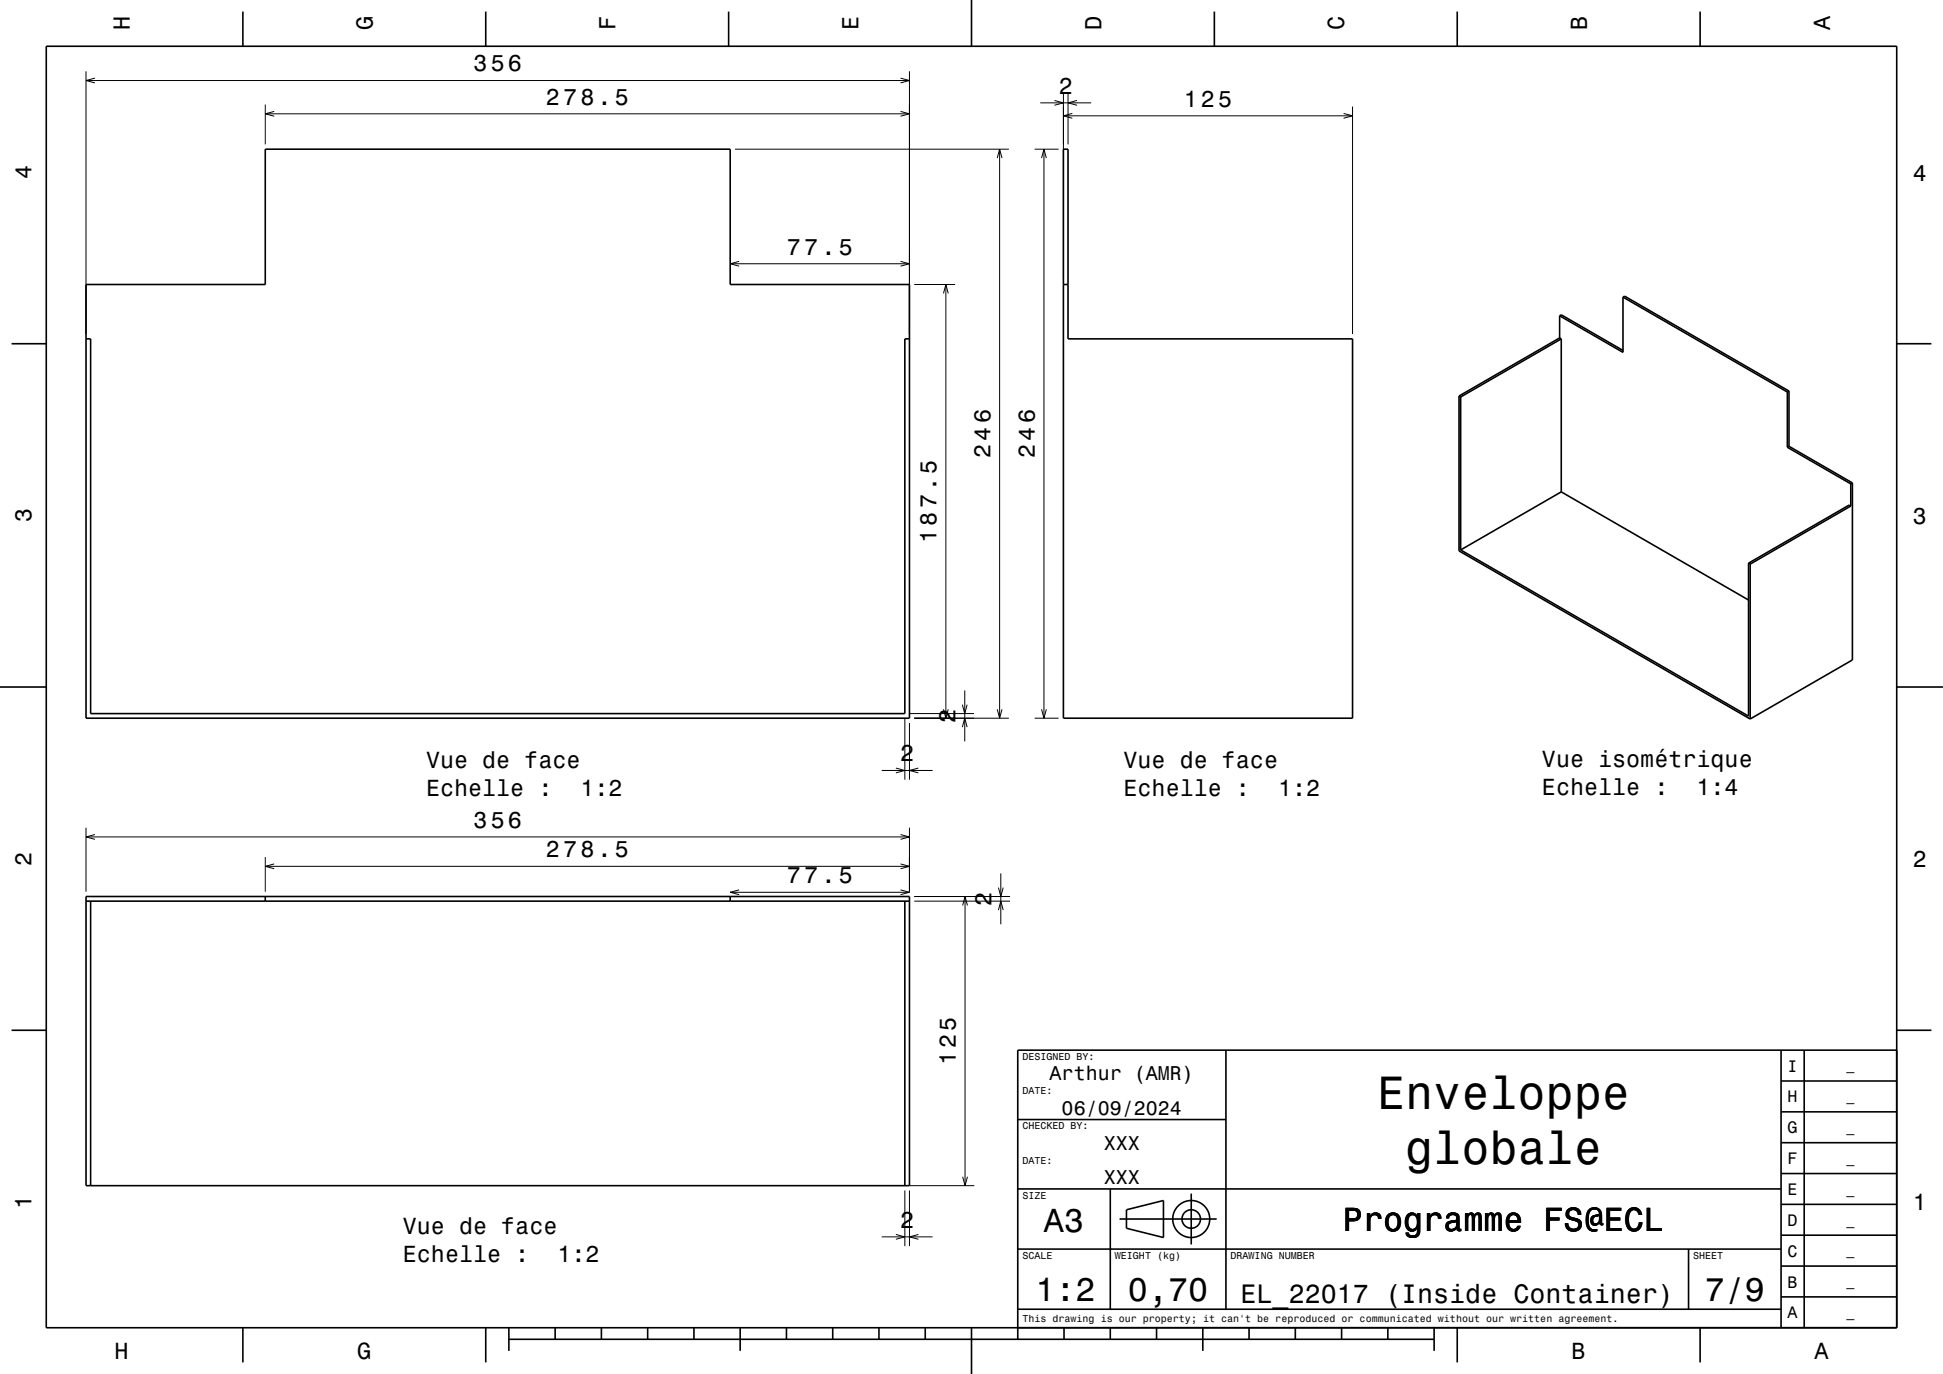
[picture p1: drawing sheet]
<svg xmlns="http://www.w3.org/2000/svg" width="420mm" height="297mm" viewBox="0 0 420 297" stroke-linecap="round" stroke-linejoin="round" font-family="sans-serif">
<g fill="none" stroke="#000" stroke-width=".22">
<path d="M18.6 15.4v56.8M18.6 17.4h178M20.5 16.9l-1.9 .5 1.9 .5M194.7 16.9l1.9 .5-1.9 .5M196.6 15.4v56.8M57.3 22.6v8.6M57.3 24.6h139.3M59.3 24.1l-2 .5 2 .5M158.9 32.2h59.2M194.7 24.1l1.9 .5-1.9 .5M215.6 34.2l.5-2 .5 2M216.1 32.2v123"/>
<path d="M223.7 32.2h5.1M224.9 22.2h11M225.1 34.2l.6-2 .5 2M225.7 32.2v123M227.9 21.7l2 .5-2 .6M229.9 20.2v40.3M229.9 25h62.5M230.9 20.2v11M231.8 24.5l-1.9 .5 1.9 .6M232.8 21.7l-1.9 .5 1.9 .6M290.4 24.5l2 .5-2 .6M292.4 23v49.2"/>
<path d="M157.8 57h38.8M159.8 56.5l-2 .5 2 .5M194.7 56.5l1.9 .5-1.9 .5M197.6 61.5h8.9M203.9 63.4l.6-1.9 .5 1.9M204.5 61.5v93.7M195.6 155.3v13.2M196.6 156.3v12.2M196.6 154.2h13.9M197.6 155.2h20.5M203.9 153.3l.6 1.9 .5-1.9M208 152.3l.5 1.9 .6-1.9"/>
<path d="M208 157.2l.5-2 .6 2M208.5 149.2v11M215.6 153.3l.5 1.9 .5-1.9M223.7 155.2h5.1M225.1 153.3l.6 1.9 .5-1.9M18.6 178.9v13.8M190.6 166.5h11M193.7 166l1.9 .5-1.9 .6M196.6 178.9v13.8M198.5 166l-1.9 .5 1.9 .6M18.6 180.9h178M20.5 180.4l-1.9 .5 1.9 .5"/>
<path d="M57.3 185.3v7.4M57.3 187.3h139.3M59.3 186.7l-2 .6 2 .5M157.8 192.9h38.8M159.8 192.4l-2 .5 2 .5M194.7 180.4l1.9 .5-1.9 .5M194.7 192.4l1.9 .5-1.9 .5M194.7 186.7l1.9 .6-1.9 .5M197.6 193.8h20.7M197.6 194.8h20.7M208.1 195.7l.5-1.9 .5 1.9M208.6 193.8v62.5"/>
<path d="M215.8 191.9l.5 1.9 .6-1.9M215.8 196.7l.5-1.9 .6 1.9M216.3 188.8v11M195.6 257.3v12.1M196.6 257.3v12.1M196.6 256.3h14M208.1 254.4l.5 1.9 .5-1.9M190.6 267.4h11M193.7 266.8l1.9 .6-1.9 .5M198.5 266.8l-1.9 .6 1.9 .5"/>
</g>
<g fill="none" stroke="#000" stroke-width=".35">
<path d="M10 10h400v277h-400zM52.5 2.5v7.5M105 2.5v7.5M157.5 2.5v7.5M210 0v10M262.5 2.5v7.5M315 2.5v7.5M367.5 2.5v7.5M229.9 32.2h1v41h61.5v82h-62.5zM2.5 74.3h7.5M18.6 73.2h1v81h176v-81h1M18.6 61.5h38.7v-29.3h100.5v29.3h38.8v93.7h-178z"/>
<path d="M229.9 61.5h1M337.1 68.3v4.7M337.1 73l.4 .3M337.1 68.3l.4-.2 13.3 7.7M337.1 73l-21.7 12.6M337.5 73.3v33M337.5 73.3l-21.8 12.5M350.8 64.2v12l-13.7-7.9M350.8 64.2l35.6 20.5M350.8 64.2l.4-.2 35.5 20.5M410 74.3h7.5M315.4 85.6l.3 .2"/>
<path d="M315.4 85.6v33.5l62.9 36.3M315.7 85.8v33.1M386.4 96.7l13.7 7.9M386.4 84.7v12M386.7 84.5v12M386.7 96.5l13.7 7.9M386.7 84.5l-.3 .2M386.7 96.5l-.3 .2M315.7 118.9l62.3 35.9v-33.1M337.5 106.3l-21.8 12.6M337.5 106.3l40.5 23.4M400.1 109.4l-.4-.2-21.7 12.5"/>
<path d="M400.1 109.4l-21.8 12.5M400.1 104.6v4.8M400.4 104.4v38.3l-22.1 12.7M400.4 104.4l-.3 .2M378 121.7l.3 .2M378.3 121.9v33.5M0 148.5h10M410 148.5h10M18.6 193.8h178v62.5h-178zM18.6 194.8h178M19.6 194.8v61.5M57.3 193.8v1"/>
<path d="M157.8 193.8v1M195.6 194.8v61.5M2.5 222.7h7.5M265 227v56M385 233.7h25M385 227v60M390 227v60M410 222.7h7.5M410 227h-190v62.5M220 257h165M220 242h45M240 257v26"/>
<path d="M257.5 258v11M385 253.7h25M385 247h25M385 240.3h25M220 270h165M242 263.5h21M243.5 261.5l8-2v8l-8-2zM365 270v13M385 273.7h25M385 267h25M385 260.3h25M52.5 287v7.5"/>
<path d="M105 287v7.5M110 289.5h200M110 287v5M120 287v2.5M130 287v2.5M140 287v2.5M150 287v2.5M160 287v5M170 287v2.5M180 287v2.5M190 287v2.5M200 287v2.5"/>
<path d="M210 287v10M220 283h165M230 287v2.5M240 287v2.5M250 287v2.5M260 287v5M270 287v2.5M280 287v2.5M290 287v2.5M300 287v2.5M310 287v5M315 287v7.5"/>
<path d="M367.5 287v7.5M385 280.3h25"/>
<circle cx="257.5" cy="263.5" r="2"/>
<circle cx="257.5" cy="263.5" r="4"/>
</g>
<g font-size="10.1">
<text x="297.7" y="239.6">Enveloppe</text>
<text x="303.7" y="251.7">globale</text>
</g>
<g font-size="7.2">
<text x="225.7" y="266.3">A3</text>
<text x="290.3" y="266.1">Programme FS@ECL</text>
<text x="223.8" y="281.3">1:2</text>
<text x="243.8" y="281.3">0,70</text>
<text x="368.5" y="281.3">7/9</text>
</g>
<text font-size="5.8" x="268.2" y="281.6">EL_22017 (Inside Container)</text>
<g font-size="5">
<text x="28.1" y="6.5" transform="rotate(-90 28.1 6.5)">H</text>
<text x="80.6" y="6.5" transform="rotate(-90 80.6 6.5)">G</text>
<text x="133.1" y="6.5" transform="rotate(-90 133.1 6.5)">F</text>
<text x="185.6" y="6.5" transform="rotate(-90 185.6 6.5)">E</text>
<text x="238.1" y="6.5" transform="rotate(-90 238.1 6.5)">D</text>
<text x="290.6" y="6.5" transform="rotate(-90 290.6 6.5)">C</text>
<text x="343.1" y="6.5" transform="rotate(-90 343.1 6.5)">B</text>
<text x="395.6" y="6.5" transform="rotate(-90 395.6 6.5)">A</text>
<text x="102.3" y="15.4">356</text>
<text x="118" y="22.6">278.5</text>
<text x="228.9" y="20.2">2</text>
<text x="255.9" y="23">125</text>
<text x="6.8" y="38.7" transform="rotate(-90 6.8 38.7)">4</text>
<text x="413.5" y="39">4</text>
<text x="170.1" y="55">77.5</text>
<text x="214.1" y="99" transform="rotate(-90 214.1 99)">246</text>
<text x="223.7" y="99" transform="rotate(-90 223.7 99)">246</text>
<text x="6.8" y="112.9" transform="rotate(-90 6.8 112.9)">3</text>
<text x="413.5" y="113.2">3</text>
<text x="202.5" y="117.4" transform="rotate(-90 202.5 117.4)">187.5</text>
<text x="206.5" y="156.3" transform="rotate(-90 206.5 156.3)">2</text>
<text x="92.1" y="166.1">Vue de face</text>
<text x="194.6" y="164.5">2</text>
<text x="242.9" y="166.1">Vue de face</text>
<text x="333.3" y="165.9">Vue isométrique</text>
<text x="92.1" y="172.1">Echelle :</text>
<text x="125.5" y="172.1">1:2</text>
<text x="242.9" y="172.1">Echelle :</text>
<text x="276.3" y="172.1">1:2</text>
<text x="333.3" y="171.9">Echelle :</text>
<text x="366.7" y="171.9">1:4</text>
<text x="102.3" y="178.9">356</text>
<text x="118" y="185.3">278.5</text>
<text x="6.8" y="187.1" transform="rotate(-90 6.8 187.1)">2</text>
<text x="170.1" y="190.9">77.5</text>
<text x="413.5" y="187.4">2</text>
<text x="214.3" y="195.8" transform="rotate(-90 214.3 195.8)">2</text>
<text x="206.6" y="230.3" transform="rotate(-90 206.6 230.3)">125</text>
<text x="6.8" y="261.3" transform="rotate(-90 6.8 261.3)">1</text>
<text x="413.5" y="261.6">1</text>
<text x="87.1" y="266.6">Vue de face</text>
<text x="194.6" y="265.4">2</text>
<text x="87.1" y="272.7">Echelle :</text>
<text x="120.5" y="272.7">1:2</text>
<text x="24.7" y="293.8">H</text>
<text x="77.2" y="293.8">G</text>
<text x="339.7" y="293.8">B</text>
<text x="392.2" y="293.8">A</text>
</g>
<g font-size="4.3">
<text x="226.9" y="233.5">Arthur (AMR)</text>
<text x="229.5" y="241">06/09/2024</text>
<text x="238.6" y="248.5">XXX</text>
<text x="238.6" y="256">XXX</text>
</g>
<g font-size="3.6">
<text x="386.4" y="231.6">I</text>
<text x="386.4" y="238.3">H</text>
<text x="386.4" y="245">G</text>
<text x="386.4" y="251.6">F</text>
<text x="386.4" y="258.3">E</text>
<text x="386.4" y="265">D</text>
<text x="386.4" y="271.6">C</text>
<text x="386.4" y="278.3">B</text>
<text x="386.4" y="285">A</text>
</g>
<g font-size="2.9">
<text x="399.1" y="231.4">_</text>
<text x="399.1" y="238">_</text>
<text x="399.1" y="244.7">_</text>
<text x="399.1" y="251.4">_</text>
<text x="399.1" y="258">_</text>
<text x="399.1" y="264.7">_</text>
<text x="399.1" y="271.4">_</text>
<text x="399.1" y="278">_</text>
<text x="399.1" y="284.7">_</text>
</g>
<g font-size="2.2">
<text x="221" y="229.1">DESIGNED BY:</text>
<text x="221" y="236.6">DATE:</text>
<text x="221" y="244.1">CHECKED BY:</text>
<text x="221" y="251.6">DATE:</text>
<text x="221" y="259.1">SIZE</text>
<text x="221" y="272.1">SCALE</text>
<text x="241" y="272.1">WEIGHT (kg)</text>
<text x="266" y="272.1">DRAWING NUMBER</text>
<text x="366" y="272.1">SHEET</text>
<text x="221" y="285.8">This drawing is our property; it can't be reproduced or communicated without our written agreement.</text>
</g>
</svg>
